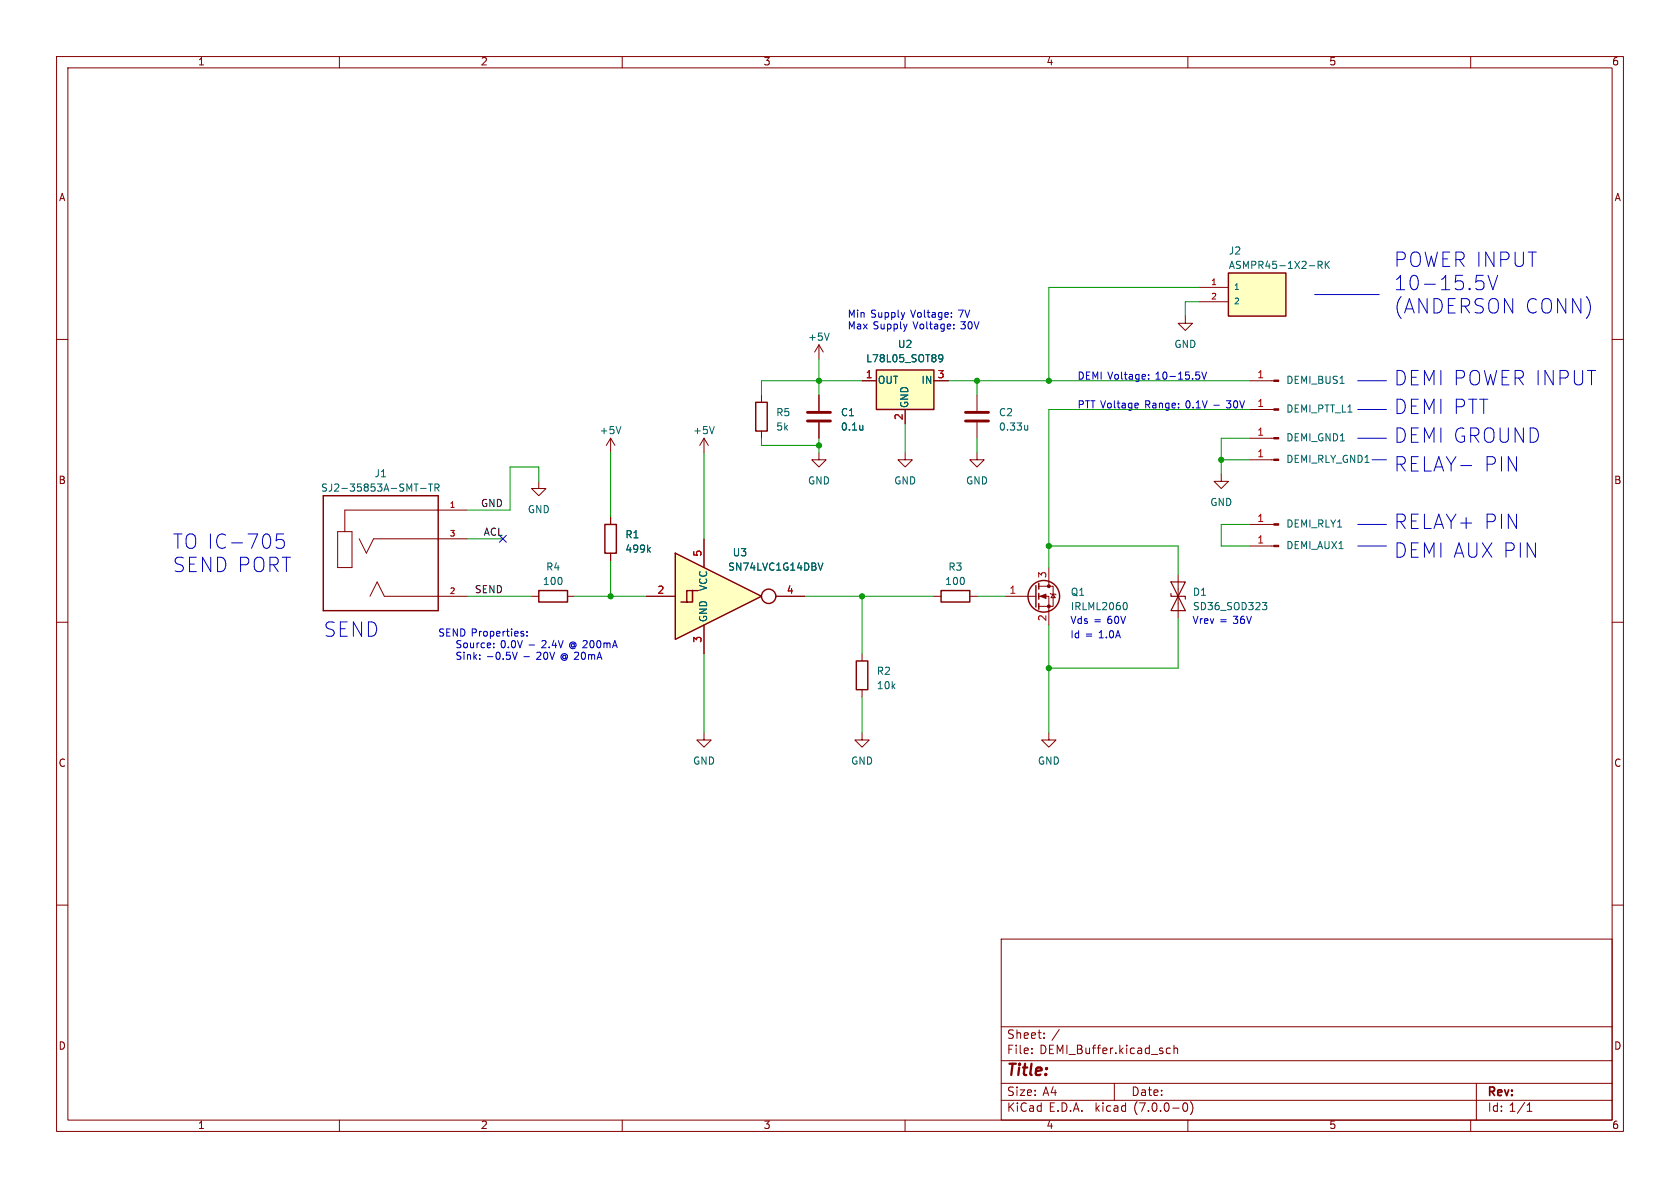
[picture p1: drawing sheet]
<svg xmlns="http://www.w3.org/2000/svg" width="297mm" height="210mm" viewBox="0 0 297 210" stroke-linecap="round" stroke-linejoin="round" font-family="sans-serif">
<g fill="none" stroke="#840000" stroke-width=".18">
<path d="M10 10h277v190h-277zM12 12h273v186h-273zM60 10v2M110 10v2M160 10v2M210 10v2M260 10v2M10 60h2M212.1 50.8h5.1M212.1 53.3h5.1M285 60h2M144.8 61l-.8 1.2"/>
<path d="M144.8 61v2.5M144.8 61l.7 1.2M221 77.5h4.2M221 72.4h4.2M59.7 94h2.5v6.3h-2.5zM63.5 95.3l1.3 2.5 1.2-2.5h16.5M82.5 90.2h-21.5v3.8M95.2 85.1v1.3h1.3l-1.3 1.2-1.2-1.2h1.2M215.9 83.8v1.3h1.3l-1.3 1.3-1.3-1.3h1.3M221 92.7h4.2M221 96.5h4.2M221 81.3h4.2"/>
<path d="M10 110h2M65.4 105.4l1.3-2.5 1.2 2.5h14.6M94 105.4h1.2M100.3 105.4h1.3M152.4 115.6v1.2M165.1 105.4h1.3M171.4 105.4h1.3M177.8 105.4h5.3M183.6 105.4h1.8v5.1M183.6 103.6h2.6v3.6h-2.6M185.4 100.3v3.3M185.7 104.9l.1 .1h.8l.1 .2"/>
<path d="M186.2 105l.4 .7h-.8zM208.3 101.6v7.6M285 110h2M124.5 129.5v1.3h1.2l-1.2 1.3-1.3-1.3h1.3M152.4 129.5v1.3h1.3l-1.3 1.3-1.3-1.3h1.3M152.4 121.9v1.3M185.4 129.5v1.3h1.3l-1.3 1.3-1.3-1.3h1.3M10 160h2M285 160h2M177 166h108v32h-108zM60 198v2M110 198v2"/>
<path d="M160 198v2M177 194.5h108M177 191.5h108M177 187.5h108M177 181.5h108M182.4 186.1v.2M182.4 185.3v.2M184.6 183.4v.2M184.6 182.6v.2M197 191.5v3M206.2 186l.3 .3 .4-.1M206.9 185.3h-.4l-.3 .2"/>
<path d="M207.5 185.4l.3-.1h.3l.1 1M207.5 184.8v1.5M209.3 195h.2a.81 .81 0 0 1 .5 .6 .81 .81 0 0 1-.3 .8l-.1 .1a.81 .81 0 0 1-.6-.7 .81 .81 0 0 1 .3-.8zM210 198v2M210.5 194.7a1.72 1.72 0 0 1 0 2.3M260 198v2M261 191.5v6.5M270 196.5h.8M270 195.4l.4-.4v1.5"/>
</g>
<g fill="none" stroke="#006464" stroke-width=".18">
<path d="M146.6 58.9l-.4 1.3M233 46.9l.6-.1 .2-.2-.1-.3-.7-.1v1.3M233.3 46.9l.5 .6M234.3 46.2v1.3M234.5 46.7l.5 .8M235 46.2l-.7 .7M74.4 86.3h.9M75.7 85.6h.8M76.1 85.6v1.2M76.9 86.2h.6l.1-.2v-.3l-.7-.1v1.2M77.2 86.2l.4 .6M198.9 106.5a.68 .68 0 0 1 .4 .6 .68 .68 0 0 1-.4 .7"/>
<path d="M223.2 106.5h.8l-.5 .5 .4 .1 .1 .4-.3 .3h-.4"/>
</g>
<path d="M217.2 48.3h10.1v7.6h-10.1z" fill="#ffffc2" stroke="#ffffc2" stroke-width=".18"/>
<g fill="none" stroke="#840000" stroke-width=".25">
<path d="M217.2 48.3h10.1v7.6h-10.1zM57.1 87.6h20.4v20.4h-20.4zM95.2 104.4h5.1v2h-5.1zM151.4 116.8h2v5.1h-2zM166.4 104.4h5v2h-5zM183.1 103.5v3.8M183.6 103.1v1M183.6 104.9v1M183.6 106.7v1"/>
<circle cx="184.5" cy="105.4" r="2.79"/>
</g>
<g fill="#840000" stroke="#840000" stroke-width=".18">
<path d="M225.2 92.6h.9v.2h-.9z"/>
<path d="M225.2 96.4h.9v.2h-.9z"/>
<path d="M225.2 77.3h.9v.3h-.9z"/>
<path d="M225.2 72.3h.9v.2h-.9z"/>
<path d="M225.2 81.2h.9v.2h-.9z"/>
<path d="M183.9 105.4l1-.4v.8z"/>
<circle cx="185.4" cy="107.2" r=".25"/>
<circle cx="185.4" cy="103.6" r=".25"/>
</g>
<path d="M207 104.9v.5h2.5v.5M207 102.9h2.5l-1.2 2.5zM208.3 105.4l1.2 2.6h-2.5z" fill="none" stroke="#840000" stroke-width=".2"/>
<g fill="#ffffc2">
<path d="M122.4 104.4h1z"/>
<path d="M119.4 97.8l15.2 7.6-15.2 7.6z"/>
<path d="M121.4 104.4h1v2h-2h1z"/>
</g>
<g fill="none" stroke="#840000" stroke-width=".25">
<path d="M133.6 71.1h2v5.1h-2zM154.9 65.4h10.2v7h-10.2zM106.9 92.7h2.1v5.1h-2.1zM119.4 97.8l15.2 7.6-15.2 7.6zM120.4 106.4h2v-2h-1v2M122.4 104.4h1"/>
<circle cx="135.9" cy="105.4" r="1.27"/>
</g>
<g fill="none" stroke="#840000" stroke-width=".18">
<path d="M209.5 55.9v1.3h1.3l-1.3 1.2-1.2-1.2h1.2M107.9 77.5v2.5M107.9 77.5l-.7 1.2M107.9 77.5l.8 1.2M124.5 77.5v2.5M124.5 77.5l-.8 1.2M124.5 77.5l.7 1.2M134.6 69.9v1.2M134.6 76.2v1.3M144.8 69.9v2.7M144.8 74.7v2.8M152.4 67.3h2.5"/>
<path d="M160 72.4v2.5M165.1 67.3h2.5M172.7 69.9v2.7M172.7 74.7v2.8M221 67.3h4.2M107.9 91.4v1.3M107.9 97.8v1.3M124.5 95.3v5M144.8 80v1.3h1.2l-1.2 1.3-1.3-1.3h1.3M160 80v1.3h1.3l-1.3 1.3-1.3-1.3h1.3M172.7 80v1.3h1.3l-1.3 1.3-1.3-1.3h1.3M114.3 105.4h5.1"/>
<path d="M124.5 110.5v5.1M137.2 105.4h5"/>
</g>
<path d="M109.8 75.4l-.5 1.3M126.3 75.4l-.4 1.3M166.1 62.8l.3-.1 .2 .1a.84 .84 0 0 1-.3 1.2h-.2M166.7 63.2l-.3 .3-.3-.1M181.7 75.2v.8M181.7 75.9l-.4 .1M114.6 97.1l.4 .5M115 96.8l-.5 .5M145.5 99.5l-.4 1.3" fill="none" stroke="#006464" stroke-width=".18"/>
<path d="M154.9 65.4h10.2v7h-10.2z" fill="#ffffc2" stroke="#ffffc2" stroke-width=".18"/>
<path d="M225.2 67.2h.9v.2h-.9z" fill="#840000" stroke="#840000" stroke-width=".18"/>
<path d="M142.7 74.4h4.1M142.7 72.9h4.1M170.7 74.4h4.1M170.7 72.9h4.1" fill="none" stroke="#840000" stroke-width=".51"/>
<g fill="none" stroke="#0000c2" stroke-width=".18">
<path d="M168.2 56v.1M168.2 55.3v.1M168.6 58v.1M168.6 57.4v.1M232.4 52.1h11.4M261.9 49.6l.4 .5v.6l-.4 .5M263.1 48.7l.8 2.5 .9-2.5M201.1 71.3l.1 .3-.6 .1M201.2 72.1h-.1M203.1 66.9v.1M203.1 66.2v.2M212.5 65.8l.4 1.2 .4-1.2"/>
<path d="M240 67.3h5.1M240 77.5h5.1M240 72.4h5.1M50.1 94.4h-1.2l-.1 1.2 .4-.2 .8 .1 .3 .3-.2 .9-.3 .2h-.6l-.4-.2M240 96.5h5.1M240 92.7h5.1M242.6 81.3h2.5M91.4 115.3l-.4 1.3M92.3 112l.3 .1v.2l-.2 .1h-.2M92.3 111.6l.3 .1M93.2 112.3v.1M93.2 111.7v.1"/>
<path d="M95.1 115.3l-.2 .1M95.6 115.8l-.8 .8h.8M96 113.2l-.2 .2M96.5 113.8l-.8 .7h.8M99.2 116.4l.6 .3M99.6 115.9l-.1 .2 .1 .3M99.8 115.5l-.6 .4M101.1 113.8l-.1 .2 .1 .3M101.3 113.5a.6 .6 0 0 0-.6 .6 .6 .6 0 0 0 .6 .6"/>
</g>
<g fill="none" stroke="#009600" stroke-width=".18">
<path d="M212.1 53.3h-2.6v2.6M212.1 50.8h-26.7v16.5M134.6 77.5v1.2h10.2M144.8 63.5v6.4M144.8 77.5v2.5M152.4 67.3h-17.8v2.6M160 74.9v5.1M167.6 67.3h53.4M172.7 67.3v2.6M172.7 77.5v2.5M221 77.5h-5.1v6.3M221 72.4h-35.6v27.9"/>
<path d="M82.5 95.3h6.4M95.2 85.1v-2.5h-5v7.6h-7.7M107.9 80v11.4M107.9 99.1v6.3M124.5 80v15.3M185.4 96.5h22.9v5.1M215.9 81.3h5.1M221 92.7h-5.1v3.8h5.1M82.5 105.4h11.5M101.6 105.4h12.7M124.5 115.6v13.9M142.2 105.4h22.9"/>
<path d="M152.4 105.4v10.2M172.7 105.4h5.1M185.4 110.5v19M208.3 109.2v8.9h-22.9M152.4 123.2v6.3"/>
</g>
<path d="M88.3 94.6l1.2 1.3M89.5 94.6l-1.2 1.3" fill="none" stroke="#000084" stroke-width=".18"/>
<g fill="#009600" stroke="#009600" stroke-width=".18">
<circle cx="185.4" cy="96.5" r=".46"/>
<circle cx="172.7" cy="67.3" r=".46"/>
<circle cx="185.4" cy="67.3" r=".46"/>
<circle cx="107.9" cy="105.4" r=".46"/>
<circle cx="144.8" cy="78.7" r=".46"/>
<circle cx="152.4" cy="105.4" r=".46"/>
<circle cx="144.8" cy="67.3" r=".46"/>
<circle cx="185.4" cy="118.1" r=".46"/>
<circle cx="215.9" cy="81.3" r=".46"/>
</g>
<g font-size="3.5" fill="#0000c2">
<text x="246.4" y="47.7">POWER INPUT</text>
<text x="246.4" y="51.8">10-15.5V</text>
<text x="246.4" y="55.9">(ANDERSON CONN)</text>
<text x="246.4" y="68.6">DEMI POWER INPUT</text>
<text x="246.4" y="73.7">DEMI PTT</text>
<text x="246.4" y="83.8">RELAY-</text>
<text x="246.4" y="78.7">DEMI GROUND</text>
<text x="262.2" y="83.8">PIN</text>
<text x="246.4" y="94">RELAY+ PIN</text>
<text x="30.5" y="97.5">TO IC-705</text>
<text x="30.5" y="101.6">SEND PORT</text>
<text x="246.4" y="99.1">DEMI AUX PIN</text>
<text x="57.1" y="113">SEND</text>
</g>
<text font-size="2.8" fill="#840000" x="178" y="190.8">Title:</text>
<g font-size="2.1" fill="#840000">
<text x="178" y="183.9">Sheet:</text>
<text x="185.9" y="183.9">/</text>
<text x="178" y="186.6">File:</text>
<text x="183.8" y="186.6">DEMI_Buffer.kicad_sch</text>
<text x="178" y="196.8">KiCad</text>
<text x="178" y="194">Size:</text>
<text x="184.3" y="194">A4</text>
<text x="185.4" y="196.8">E.D.A.</text>
<text x="193.7" y="196.8">kicad</text>
<text x="200" y="194">Date:</text>
<text x="200.6" y="196.8">(7.0.0-0)</text>
<text x="263" y="194.2">Rev:</text>
<text x="263" y="196.8">Id: 1/1</text>
</g>
<g font-size="1.8" fill="#840000">
<text x="35" y="11.8">1</text>
<text x="85" y="11.8">2</text>
<text x="135" y="11.8">3</text>
<text x="185" y="11.8">4</text>
<text x="235" y="11.8">5</text>
<text x="285" y="11.8">6</text>
<text x="10.4" y="35.8">A</text>
<text x="285.4" y="35.8">A</text>
<text x="10.3" y="85.8">B</text>
<text x="285.3" y="85.8">B</text>
<text x="10.3" y="135.8">C</text>
<text x="285.3" y="135.8">C</text>
<text x="10.3" y="185.8">D</text>
<text x="285.3" y="185.8">D</text>
<text x="35" y="199.8">1</text>
<text x="85" y="199.8">2</text>
<text x="135" y="199.8">3</text>
<text x="185" y="199.8">4</text>
<text x="235" y="199.8">5</text>
<text x="285" y="199.8">6</text>
</g>
<g font-size="1.8" fill="#006464">
<text x="217.2" y="45.3">J2</text>
<text x="217.2" y="47.8">ASMPR45-1X2-RK</text>
<text x="142.8" y="60.5">+5V</text>
<text x="153.1" y="64.3">L78L05_SOT89</text>
<text x="158.7" y="61.8">U2</text>
<text x="207.6" y="61.8">GND</text>
<text x="155.2" y="68.1">OUT</text>
<text x="162.8" y="68.1">IN</text>
<text x="227.3" y="68.1">DEMI_BUS1</text>
<text x="106" y="77">+5V</text>
<text x="122.5" y="77">+5V</text>
<text x="137.2" y="73.9">R5</text>
<text x="137.2" y="76.4">5k</text>
<text x="148.6" y="73.9">C1</text>
<text x="148.6" y="76.4">0.1u</text>
<text x="160.8" y="72.1" transform="rotate(-90 160.8 72.1)">GND</text>
<text x="176.5" y="73.9">C2</text>
<text x="176.5" y="76.4">0.33u</text>
<text x="227.3" y="73.2">DEMI_PTT_L1</text>
<text x="227.3" y="78.3">DEMI_GND1</text>
<text x="227.3" y="82.1">DEMI_RLY_GND1</text>
<text x="56.7" y="87.2">SJ2-35853A-SMT-TR</text>
<text x="66.2" y="84.6">J1</text>
<text x="142.8" y="85.9">GND</text>
<text x="158" y="85.9">GND</text>
<text x="170.7" y="85.9">GND</text>
<text x="213.9" y="89.7">GND</text>
<text x="93.3" y="91">GND</text>
<text x="110.5" y="95.4">R1</text>
<text x="227.3" y="93.5">DEMI_RLY1</text>
<text x="96.5" y="101.2">R4</text>
<text x="110.5" y="98">499k</text>
<text x="128.7" y="101.2">SN74LVC1G14DBV</text>
<text x="129.5" y="98.6">U3</text>
<text x="167.6" y="101.2">R3</text>
<text x="227.3" y="97.3">DEMI_AUX1</text>
<text x="95.9" y="103.7">100</text>
<text x="125.3" y="104.6" transform="rotate(-90 125.3 104.6)">VCC</text>
<text x="167" y="103.7">100</text>
<text x="189.2" y="105.6">Q1</text>
<text x="210.8" y="105.6">D1</text>
<text x="125.3" y="110" transform="rotate(-90 125.3 110)">GND</text>
<text x="189.2" y="108.1">IRLML2060</text>
<text x="210.8" y="108.1">SD36_SOD323</text>
<text x="154.9" y="119.6">R2</text>
<text x="154.9" y="122.1">10k</text>
<text x="122.5" y="135.4">GND</text>
<text x="150.4" y="135.4">GND</text>
<text x="183.4" y="135.4">GND</text>
</g>
<g font-size="1.8" fill="#0000c2">
<text x="149.9" y="56.4">Min</text>
<text x="149.9" y="58.4">Max Supply</text>
<text x="154" y="56.4">Supply</text>
<text x="161.1" y="56.4">Voltage:</text>
<text x="161.6" y="58.4">Voltage:</text>
<text x="169.6" y="56.4">7V</text>
<text x="170.1" y="58.4">30V</text>
<text x="190.5" y="67.3">DEMI Voltage:</text>
<text x="204.4" y="67.3">10-15.5V</text>
<text x="190.5" y="72.4">PTT Voltage</text>
<text x="202.5" y="72.4">Range:</text>
<text x="209.8" y="72.4">0.1V</text>
<text x="214.8" y="72.4">-</text>
<text x="217.3" y="72.4">30V</text>
<text x="77.5" y="112.7">SEND Properties:</text>
<text x="189.2" y="113">Id =</text>
<text x="189.2" y="110.5">Vds =</text>
<text x="194.3" y="113">1.0A</text>
<text x="195.8" y="110.5">60V</text>
<text x="210.8" y="110.5">Vrev =</text>
<text x="218.1" y="110.5">36V</text>
<text x="81" y="114.8">Source:</text>
<text x="81" y="116.8">Sink:</text>
<text x="86.5" y="116.8">-0.5V</text>
<text x="89" y="114.8">0.0V</text>
<text x="93.1" y="116.8">-</text>
<text x="94" y="114.8">-</text>
<text x="95.5" y="116.8">20V</text>
<text x="96.5" y="114.8">2.4V</text>
<text x="99.9" y="116.8">@ 20mA</text>
<text x="101.5" y="114.8">@ 200mA</text>
</g>
<g font-size="1.8" fill="#a90000">
<text x="153" y="67.1">1</text>
<text x="165.7" y="67.1">3</text>
<text x="222.2" y="67.1">1</text>
<text x="159.8" y="74.3" transform="rotate(-90 159.8 74.3)">2</text>
<text x="222.2" y="77.2">1</text>
<text x="222.2" y="72.1">1</text>
<text x="222.2" y="81">1</text>
<text x="222.2" y="92.5">1</text>
<text x="124.2" y="98.5" transform="rotate(-90 124.2 98.5)">5</text>
<text x="222.2" y="96.3">1</text>
<text x="116.2" y="105.2">2</text>
<text x="139" y="105.2">4</text>
<text x="178.4" y="105.2">1</text>
<text x="185.2" y="102.3" transform="rotate(-90 185.2 102.3)">3</text>
<text x="124.2" y="113.7" transform="rotate(-90 124.2 113.7)">3</text>
<text x="185.2" y="109.9" transform="rotate(-90 185.2 109.9)">2</text>
</g>
<g font-size="1.8" fill="#0f0f0f">
<text x="84.9" y="89.8">GND</text>
<text x="85.4" y="94.9">ACL</text>
<text x="83.8" y="105.1">SEND</text>
</g>
<g font-size="1.4" fill="#a90000">
<text x="214.1" y="50.5">1</text>
<text x="214.1" y="53.1">2</text>
<text x="79.4" y="89.9">1</text>
<text x="79.4" y="95">3</text>
<text x="79.4" y="105.2">2</text>
</g>
<g font-size="1.4" fill="#006464">
<text x="218.2" y="51.5">1</text>
<text x="218.2" y="54">2</text>
</g>
</svg>
